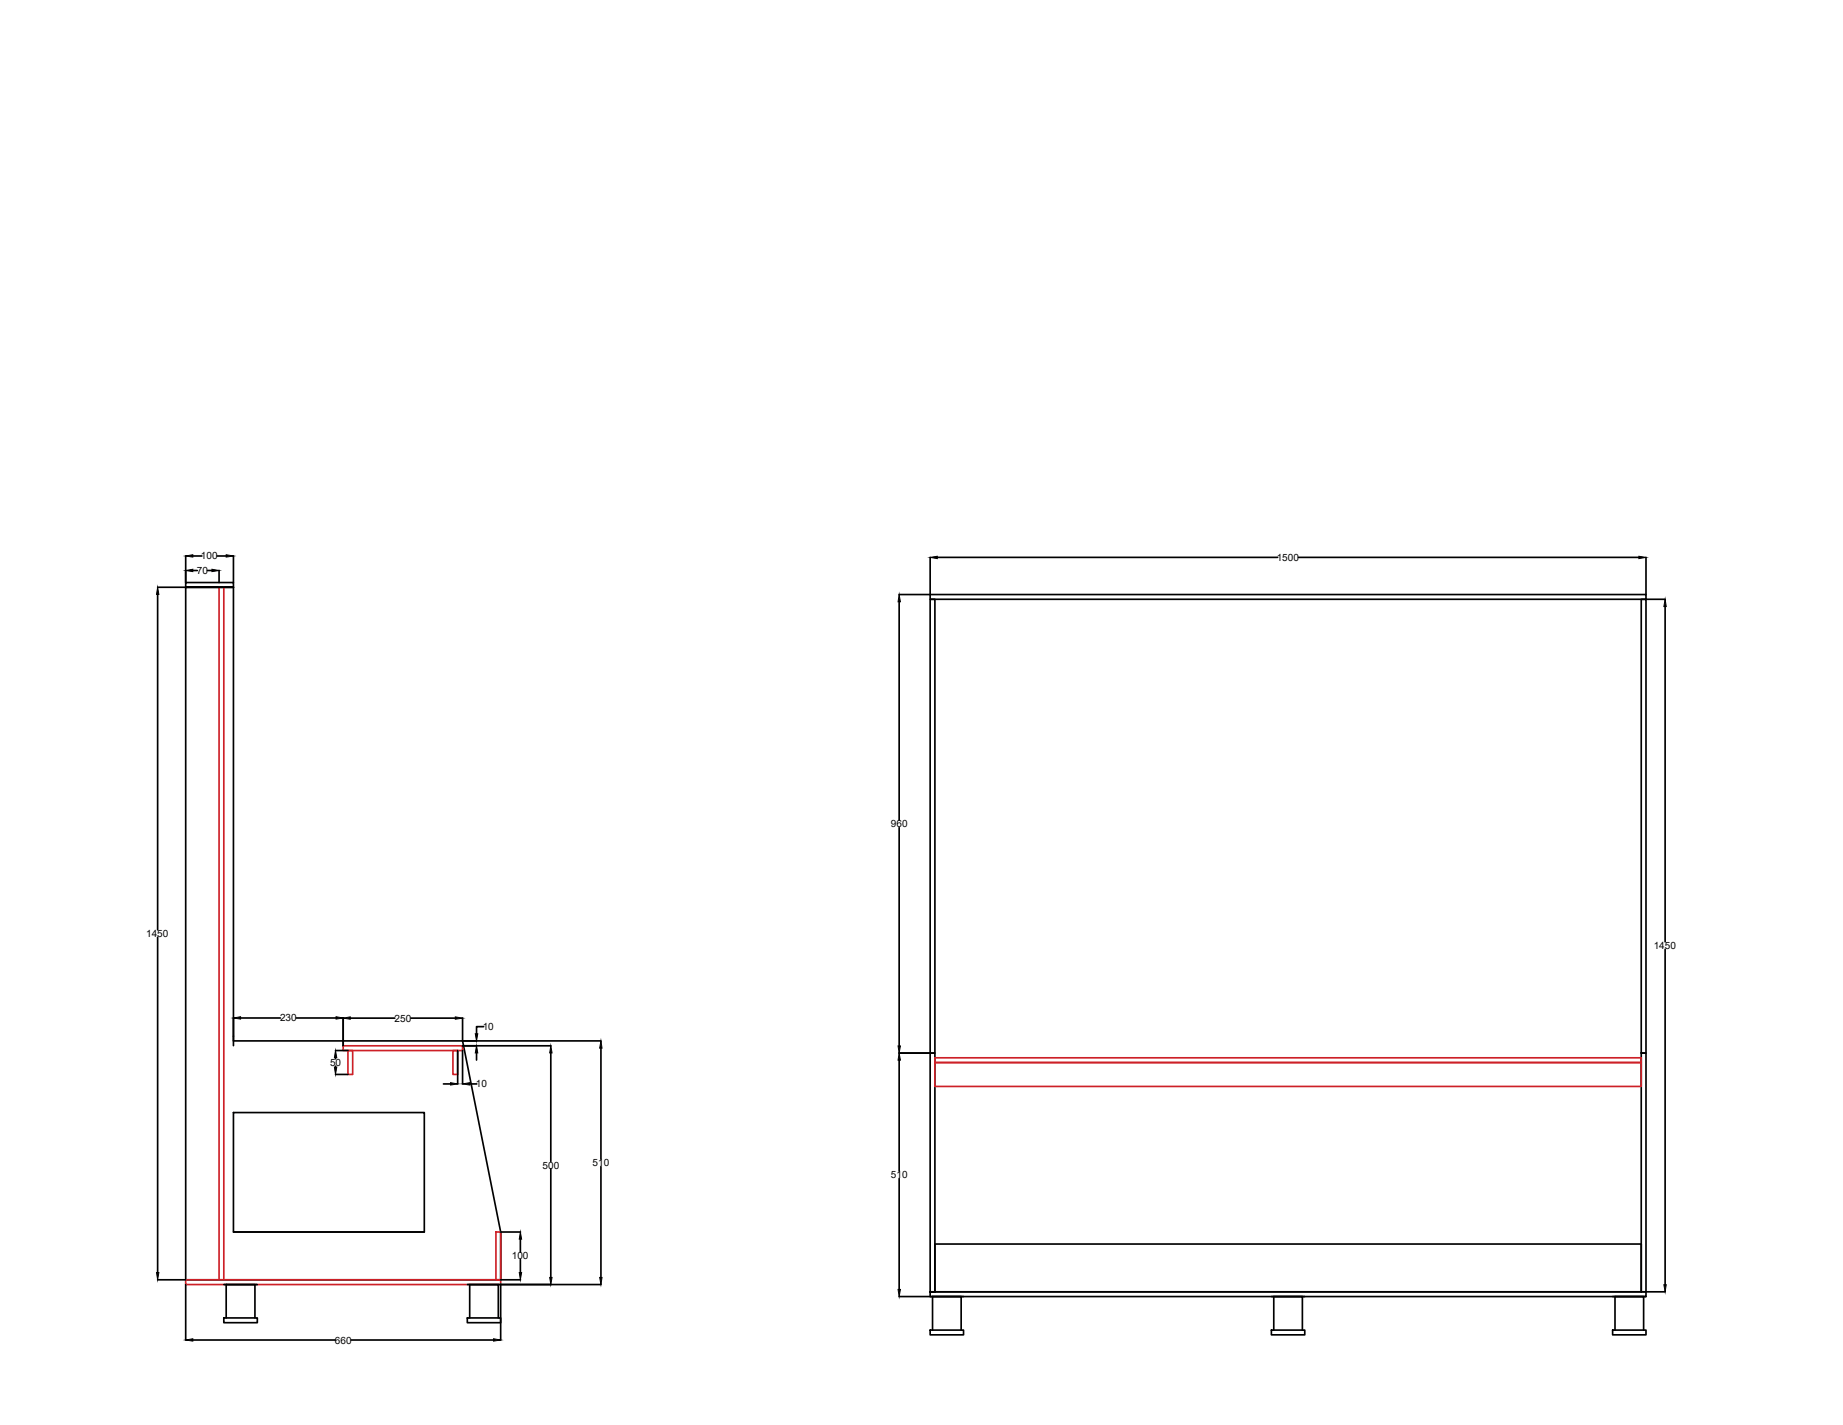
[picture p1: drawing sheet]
<svg xmlns="http://www.w3.org/2000/svg" width="279mm" height="216mm" viewBox="0 0 279 216" stroke-linecap="round" stroke-linejoin="round" font-family="sans-serif">
<!-- layer: 0 -->
<g fill="none" stroke="#000" stroke-width=".25">
<path d="M23.9 89h4.3M23.9 90.1v50.8M28.2 89h7.2h-7.2v104.9M28.2 88.3h7.2v.7h-7.2zM28.2 84.2v4.1M29.2 86.4h.7M29.2 84.2h1.4M31.5 86.4h.6M32.9 84.2h1.4M33.2 86.4v1.9M35.4 84.2v4.1M35.4 89v69.4"/>
<path d="M136.3 91.2v33.1M136.3 90.1h4.7M141 90.8h.7v68.7h-.7zM141 90.1h108.5v.7h-108.5zM141 84.4v5.7M142.1 84.4h51.6M196.9 84.4h51.6M248.8 90.8h.7v68.7h-.7zM249.5 84.4v5.7M249.5 90.8h2.9M252.4 91.9v50.8M136.3 125.4v33.1"/>
<path d="M23.9 142v50.8M35.4 157.7h55.7M36.5 154.2h6M44.9 154.2h6M50.9 159.2h1.8M52 154.2v4.2M53.1 154.3h6.8M62.3 154.3h6.7M69.4 159.2v5M70.1 154.2v3.5l5.8 29M70.1 158.4h13.4M70.1 159.2v5"/>
<path d="M72.2 159.5v1.1M73.3 155.5h-1.1v1.1M83.5 159.5v16.5M91.1 158.8v16.8M136.3 159.5h4.7M141 159.5h.7v36.2h-.7h108.5v.7h-108.5zM248.8 159.5h.7v36.2h-.7zM252.4 143.8v50.8M35.4 168.6h28.9v18.1h-28.9zM50.9 162.8h1.8M50.9 160.2v.2M50.9 161.5v.2"/>
<path d="M67.2 164.2h1.1M71.2 164.2h1.1M83.5 177.1v16.4M91.1 176.7v16.8M136.3 160.6v16.8M136.3 178.6v16.8M23.9 193.9h55M28.2 194.6v8.4M33.9 199.7h5.1v.7h-5.1zM33.9 194.6h5.1M34.3 199.7v-5.1h4.4v5.1M35.4 186.7h28.9"/>
<path d="M70.8 199.7h5.1v.7h-5.1zM70.8 194.6h20.3M71.2 199.7v-5.1h4.3v5.1M75.9 186.7h3M75.9 186.7v7.2M75.9 194.6v8.4M78.9 187.7v2M78.9 190.8v2M136.3 196.4h9.8M141.7 188.5h107.1v7.2h-107.1zM192.7 196.4h5.1M244.5 196.4h5"/>
<path d="M249.5 195.7h2.9M29.2 203h21.6M53.2 203h21.6M141 201.5h5.1v.7h-5.1zM141.4 201.5v-5.1h4.3v5.1M192.7 201.5h5.1v.7h-5.1zM193.1 201.5v-5.1h4.3v5.1M244.5 201.5h5v.7h-5zM244.8 201.5v-5.1h4.4v5.1"/>
</g>
<path d="M33.2 89v104.9M33.9 89v104.9M52 158.4h18.1v.8h-18.1zM52.7 159.2h.8v3.6h-.8zM68.7 159.2h.7v3.6h-.7zM141.7 160.3h107.1v.7h-107.1zM141.7 161h107.1v3.6h-107.1zM28.2 193.9h47.7v.7h-47.7zM75.2 186.7h.7v7.2h-.7z" fill="none" stroke="#cd2027" stroke-width=".25"/>
<g fill="#000" stroke="#000" stroke-width=".15">
<path d="M23.9 89l.2 1.1h-.4zM28.2 86.4l1-.2v.4zM28.2 84.2l1-.2v.4zM32.1 86.2l1.1 .2-1.1 .2zM34.3 84l1.1 .2-1.1 .2zM136.3 90.1l.2 1.1h-.4zM141 84.4l1.1-.1v.3zM248.5 84.3l1 .1-1 .2zM252.4 90.8l.2 1.1h-.4zM35.4 154.2l1.1-.2v.4zM50.9 154l1.1 .2-1.1 .2zM52 154.3l1.1-.2v.3z"/>
<path d="M69 154.1l1.1 .2-1.1 .1zM72.2 158.4l.2 1.1h-.3zM72.1 156.6h.3l-.2 1.1zM83.5 158.4l.2 1.1h-.4zM91.1 157.7l.2 1.1h-.4zM136.1 158.5h.4l-.2 1zM50.9 159.2l.2 1h-.4zM50.7 161.7h.4l-.2 1.1zM68.3 164l1.1 .2-1.1 .2zM70.1 164.2l1.1-.2v.4zM136.3 159.5l.2 1.1h-.4zM23.7 192.8h.4l-.2 1.1z"/>
<path d="M78.9 186.7l.2 1h-.4zM78.7 192.8h.4l-.2 1.1zM83.3 193.5h.4l-.2 1.1zM90.9 193.5h.4l-.2 1.1zM136.1 195.4h.4l-.2 1zM252.2 194.6h.4l-.2 1.1zM28.2 203l1-.2v.4zM74.8 202.8l1.1 .2-1.1 .2z"/>
</g>
<g font-size="1.5">
<text x="29.8" y="87">70</text>
<text x="30.5" y="84.8">100</text>
<text x="193.5" y="85">1500</text>
<text x="135.1" y="125.3">960</text>
<text x="22.2" y="142">1450</text>
<text x="250.7" y="143.8">1450</text>
<text x="42.5" y="154.8">230</text>
<text x="59.8" y="154.8">250</text>
<text x="50" y="161.5">50</text>
<text x="73.2" y="156.1">10</text>
<text x="72.1" y="164.8">10</text>
<text x="82.3" y="177.1">500</text>
<text x="89.8" y="176.7">510</text>
<text x="135.1" y="178.5">510</text>
<text x="77.6" y="190.8">100</text>
<text x="50.8" y="203.6">660</text>
</g>
</svg>
